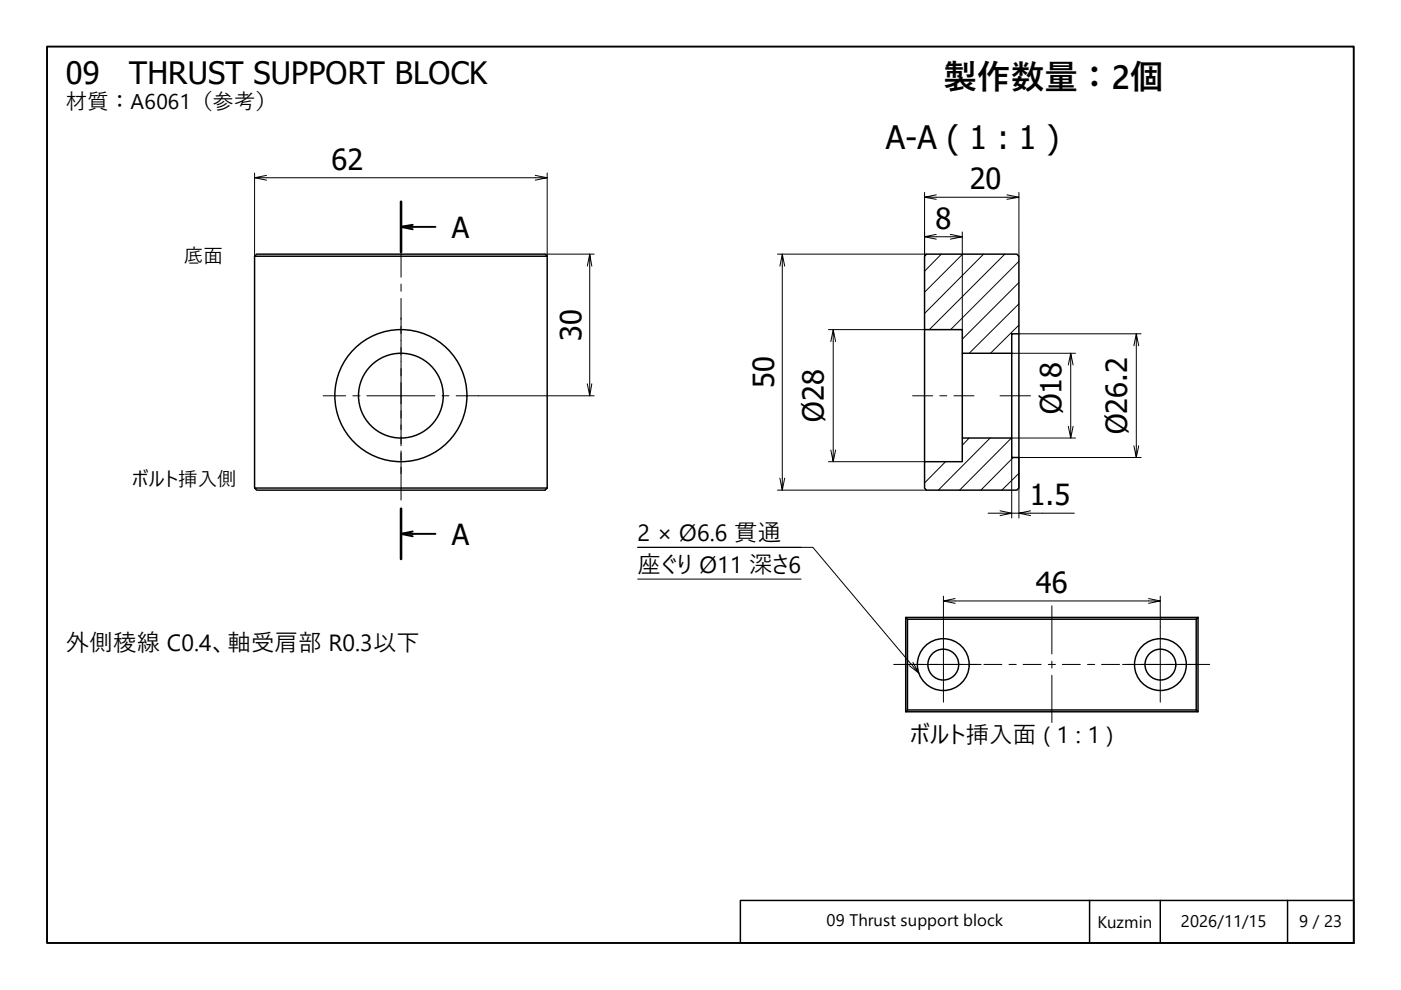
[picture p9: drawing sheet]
<svg xmlns="http://www.w3.org/2000/svg" width="297mm" height="210mm" viewBox="0 0 297 210" stroke-linecap="round" stroke-linejoin="round" font-family="sans-serif">
<!-- layer: Hatch (ISO) -->
<g fill="none" stroke="#000" stroke-width=".21">
<path d="M199.6 53.9l-3.6 3.6M204.1 53.9l-8.1 8M208.5 53.9l-12.5 12.6M213 53.9l-16 16M216 59.9l-12 12M216 55.4l-14.5 14.5M214.5 74.9h.1M216 68.9l-6 6M216 64.4l-10.5 10.5M200.5 97.9l-4.5 4.5M205.5 92.9l-1.5 1.5M209.9 92.9l-11 11"/>
<path d="M214.4 92.9l-10.9 11M214.8 97l-6.8 6.9M216 100.4l-3.6 3.5"/>
</g>
<!-- layer: Visible (ISO) -->
<g fill="none" stroke="#000" stroke-width=".31">
<path d="M54 54.3l.4-.4h61.2l.4 .4M54 54.3h62M54 54.3v49.2M116 54.3v49.2M196.4 53.9h19.2l.4 .4v16.5h-1.5v4.1h-10.5v-5h-8v-15.6zM196 69.9v28M204 74.9v18M214.5 74.9v18M216 70.8v26.2M196 97.9h8v-5h10.5v4.1h1.5v6.5l-.4 .4h-19.2l-.4-.4zM54 103.5h62l-.4 .4h-61.2zM192 130.9h62"/>
<path d="M192.4 131.3h61.2M253.6 131.3l.4-.4v20l-.4-.4zM192.4 150.5v-19.2l-.4-.4v20M253.6 150.5h-61.2l-.4 .4h62"/>
<circle cx="85" cy="83.9" r="14"/>
<circle cx="85" cy="83.9" r="9"/>
<circle cx="200" cy="140.9" r="5.5"/>
<circle cx="200" cy="140.9" r="3.3"/>
<circle cx="246" cy="140.9" r="5.5"/>
<circle cx="246" cy="140.9" r="3.3"/>
</g>
<!-- layer: Section Line (ISO) -->
<path d="M85 42.8v10.6M85 107.9v10.6" fill="none" stroke="#000" stroke-width=".55"/>
<path d="M85 48.1l2.5 .5M87.5 47.7l-2.5 .4h7.3M85 113.2l2.5 .5M87.5 112.7l-2.5 .5h7.3" fill="none" stroke="#000" stroke-width=".41"/>
<!-- layer: Border (ISO) -->
<path d="M10 9.9h277v190h-277z" fill="none" stroke="#000" stroke-width=".41"/>
<!-- layer: Title (ISO) -->
<path d="M157 190.9h130v9h-130zM231 190.9v9M246 190.9v9M273 190.9v9" fill="none" stroke="#000" stroke-width=".31"/>
<!-- layer: Dimension (ISO) -->
<g fill="none" stroke="#000" stroke-width=".21">
<path d="M54 37.7l2.5 .5M54 36.7v17.6M56.5 37.2l-2.5 .5h62l-2.5 .5M113.5 37.2l2.5 .5M116 36.7v17.6M115.6 53.9h10.4M125 53.9l-.5 2.5M125.5 56.4l-.5-2.5v30l-.5-2.5M164.8 53.9h31.6M165.9 53.9l-.5 2.5M166.4 56.4l-.5-2.5v50l-.5-2.5M196 41.8l2.5 .5"/>
<path d="M196 40.8v13.5M196 50.2l2.5 .5M198.5 41.3l-2.5 .5h20l-2.5 .5M198.5 49.7l-2.5 .5h8l-2.5 .5M201.5 49.7l2.5 .5M204 49.2v20.7M213.5 41.3l2.5 .5M216 40.8v13.5M175.6 69.9h20.4M176.7 69.9l-.6 2.5M177.2 72.4l-.5-2.5v28l-.6-2.5M214.5 74.9h13.5"/>
<path d="M216 70.8h25.9M227 74.9l-.5 2.5M227.5 77.4l-.5-2.5v18l-.5-2.5M240.9 70.8l-.5 2.5M241.4 73.3l-.5-2.5v26.2l-.5-2.5M101.5 83.9h24.5M125.5 81.4l-.5 2.5M175.6 97.9h20.4M177.2 95.4l-.5 2.5M214.5 97v12.8M214.5 92.9h13.5M227.5 90.4l-.5 2.5"/>
<path d="M241.4 94.5l-.5 2.5M241.9 97h-25.9v12.8M164.8 103.9h31.6M166.4 101.4l-.5 2.5M209.5 108.8h5l-2.5 .5M212 108.3l2.5 .5h1.5l2.5 .5M218.5 108.3l-2.5 .5h11.8M200 127.4l2.5 .5M200 126.4v6.5M202.5 126.9l-2.5 .5h46l-2.5 .5M243.5 126.9l2.5 .5M246 126.4v6.5"/>
</g>
<!-- layer: Center Mark (ISO) -->
<g fill="none" stroke="#000" stroke-width=".21">
<path d="M85 67.4v4.8M85 73.7v1.5M85 76.7v14.4M68.5 83.9h4.8M74.8 83.9h1.5M77.8 83.9h14.4M85 92.6v1.5M85 95.6v4.8M93.7 83.9h1.5M96.7 83.9h4.8M200 132.9v16M246 132.9v16"/>
<path d="M192 140.9h16M238 140.9h16"/>
</g>
<!-- layer: Centerline (ISO) -->
<g fill="none" stroke="#000" stroke-width=".21">
<path d="M85 51.8v7M85 60.2v1.6M85 63.3v4.4M85 69.2v1.5M85 72.2v4.5M85 78.1v1.6M85 81.1v4.5M85 87.1v1.5M85 90.1v4.4M85 96v1.6M85 99v7M193.5 83.9h4.2"/>
<path d="M199.3 83.9h1.4M202.2 83.9h4.3M212 83.9h6.5M223 128.4v10.3M189.5 140.9h6.3M197.3 140.9h1.5M200.3 140.9h3.9M205.6 140.9h1.5M208.6 140.9h3.8M213.9 140.9h1.6M216.9 140.9h3.8M222.2 140.9h1.6"/>
<path d="M223 140.2v1.4M223 143.2v10M225.2 140.9h3.8M230.6 140.9h1.5M233.6 140.9h3.8M238.9 140.9h1.4M241.9 140.9h3.8M247.2 140.9h1.5M250.2 140.9h6.3"/>
</g>
<!-- layer: Symbol (ISO) -->
<path d="M169.9 116h-34.7h37.1l20.9 24.8M135.2 122.8h34.7M192.8 141.1l2 1.6M193.4 141l1.4 1.7-.9-1.7M193.5 140.4l.2 .4" fill="none" stroke="#000" stroke-width=".21"/>
<text font-size="7.1" x="200" y="18.9">製作数量：2個</text>
<text font-size="6.9" x="187.8" y="31.7">A-A ( 1 : 1 )</text>
<g font-size="6.5">
<text x="14" y="17.8">09</text>
<text x="27.4" y="17.8">THRUST SUPPORT BLOCK</text>
</g>
<g font-size="6.2">
<text x="70.3" y="36">62</text>
<text x="205.6" y="40.1">20</text>
<text x="95.8" y="50.4">A</text>
<text x="198.3" y="48.5">8</text>
<text x="123.3" y="72.3" transform="rotate(-90 123.3 72.3)">30</text>
<text x="164.1" y="82.3" transform="rotate(-90 164.1 82.3)">50</text>
<text x="174.7" y="89.4" transform="rotate(-90 174.7 89.4)">Ø28</text>
<text x="225" y="87.9" transform="rotate(-90 225 87.9)">Ø18</text>
<text x="239" y="92.1" transform="rotate(-90 239 92.1)">Ø26.2</text>
<text x="218.3" y="107.2">1.5</text>
<text x="95.8" y="115.5">A</text>
<text x="219.6" y="125.7">46</text>
</g>
<g font-size="5">
<text x="135.2" y="114.8">2 × Ø6.6 貫通</text>
<text x="135.2" y="121.5">座ぐり Ø11 深さ6</text>
<text x="14" y="138.1">外側稜線 C0.4、軸受肩部 R0.3以下</text>
<text x="193" y="157.6">ボルト挿入面 ( 1 : 1 )</text>
</g>
<text font-size="4.5" x="14" y="23.1">材質：A6061（参考）</text>
<g font-size="4.1">
<text x="39" y="55.9">底面</text>
<text x="28" y="103">ボルト挿入側</text>
</g>
<g font-size="3.6">
<text x="175.3" y="196.3">09 Thrust support block</text>
<text x="232.7" y="196.7">Kuzmin</text>
<text x="250.4" y="196.5">2026/11/15</text>
<text x="275.5" y="196.4">9 / 23</text>
</g>
</svg>
